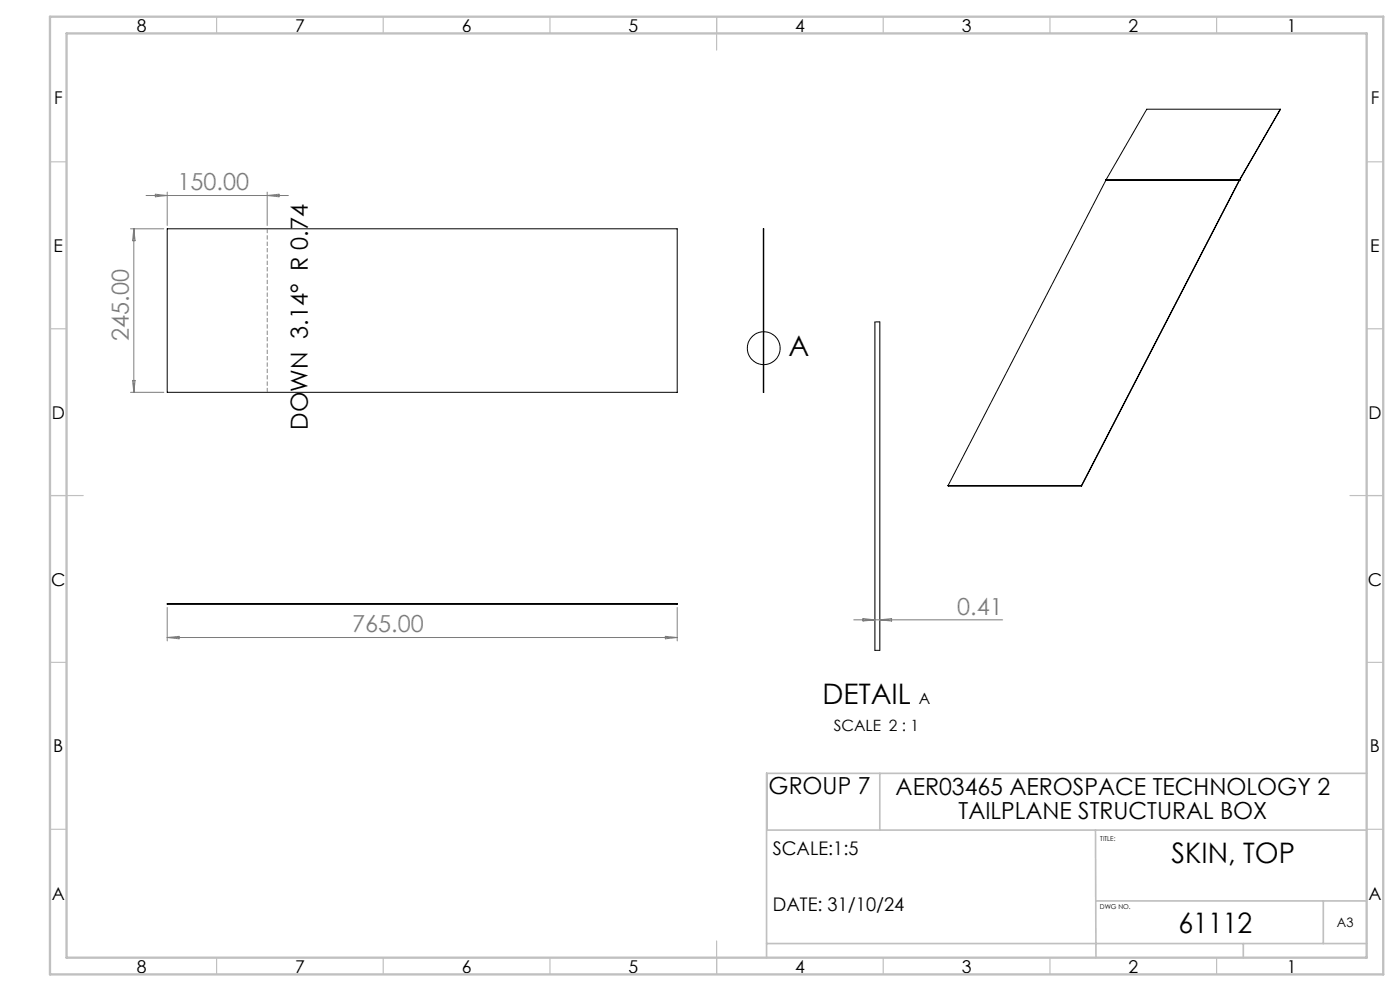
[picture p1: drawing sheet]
<svg xmlns="http://www.w3.org/2000/svg" width="420mm" height="297mm" viewBox="0 0 420 297" stroke-linecap="round" stroke-linejoin="round" font-family="sans-serif">
<g fill="none" stroke="#000" stroke-width=".3">
<path d="M384.1 32.7h-40.1l-12.2 21.2M384.1 32.7l-12.3 21.2M384.1 32.7l-12.2 21.3M331.8 53.9v.1M331.8 54l-47.4 91.6M331.8 54h40M331.8 53.9h40M371.8 54l-47.4 91.6M371.8 54h.1M371.8 53.9v.1M371.8 53.9l.1 .1M371.9 54h.1"/>
<path d="M371.9 54l-47.4 91.7M50.2 68.6h153v49h-153zM229 68.6l.1 49zM262.5 96.5h1.4v98.4h-1.4zM284.4 145.6h40M284.4 145.6l40.1 .1M324.4 145.6l.1 .1M50.2 180.9l153 .2z"/>
<circle cx="229.1" cy="104.3" r="4.9"/>
</g>
<path d="M80.2 117.6v-49" fill="none" stroke="#808080" stroke-width=".3" stroke-dasharray="1.3 .6" stroke-dashoffset="-.1" stroke-linecap="butt"/>
<g fill="none" stroke="#808080" stroke-width=".3">
<path d="M43.8 58.6h42.7M46.6 58.2l3.6 .4-3.6 .4zM50.2 57.6v10M80.2 57.6v10M80.2 58.6l3.5-.4v.8zM39.2 68.6h9.9M40.1 68.6v49M40.1 68.6l.4 3.5h-.7zM39.2 117.6h9.9M39.8 114h.7l-.4 3.6zM50.2 182.1v10M50.2 191.1h153"/>
<path d="M50.2 191.1l3.5-.4v.7zM199.6 190.7l3.6 .4-3.6 .3zM203.2 182.1v10M256.1 185.8h44.7M258.9 185.4l3.6 .4-3.6 .3zM263.9 185.8l3.6-.4v.7z"/>
</g>
<g fill="none" stroke="#c0c0c0" stroke-width=".35">
<path d="M65 5v5M115 5v5M165 5v5M215 5v10M265 5v5M315 5v5M365 5v5M15 48.5h5M410 48.5h5M15 98.5h5M410 98.5h5M15 148.5h10"/>
<path d="M405 148.5h10M15 198.5h5M410 198.5h5M15 248.5h5M410 248.5h5M65 287v5M115 287v5M165 287v5M215 282v10M265 287v5M315 287v5M365 287v5"/>
</g>
<path d="M230 231.8v17M263.9 231.8v17M410 231.8h-180v55.2M230 248.8h180M328.6 248.8l.2 38.2M328.7 270h81.3M397 270v12.8M230 282.8h180M373 282.8v4.2" fill="none" stroke="#c0c0c0" stroke-width=".5"/>
<path d="M15 5h400v287h-400zM20 10h390v277h-390z" fill="none" stroke="#c0c0c0" stroke-width=".7"/>
<g font-size="8.5">
<text x="236.6" y="106.7">A</text>
<text x="246.8" y="211">DETAIL</text>
<text x="351.5" y="258.8">SKIN, TOP</text>
<text x="353.6" y="279.7">61112</text>
</g>
<g font-size="7.1" fill="#808080">
<text x="53.2" y="57">150.00</text>
<text x="38.6" y="102.2" transform="rotate(-90 38.6 102.2)">245.00</text>
<text x="287.1" y="184.2">0.41</text>
<text x="105.6" y="189.5">765.00</text>
</g>
<g font-size="7.1">
<text x="92.4" y="128.8" transform="rotate(-90 92.4 128.8)">DOWN 3.14° R 0.74</text>
<text x="230.6" y="238">GROUP 7</text>
<text x="268.7" y="238.3">AER03465 AEROSPACE TECHNOLOGY 2</text>
<text x="287.6" y="245.3">TAILPLANE STRUCTURAL BOX</text>
</g>
<g font-size="5.6">
<text x="231.8" y="256.2">SCALE:1:5</text>
<text x="231.8" y="273">DATE: 31/10/24</text>
</g>
<g font-size="5.3">
<text x="41" y="9.5">8</text>
<text x="88.5" y="9.5">7</text>
<text x="138.5" y="9.5">6</text>
<text x="188.5" y="9.5">5</text>
<text x="238.5" y="9.5">4</text>
<text x="288.5" y="9.5">3</text>
<text x="338.5" y="9.5">2</text>
<text x="386" y="9.5">1</text>
<text x="16.2" y="31.2">F</text>
<text x="411.2" y="31.2">F</text>
<text x="16.1" y="75.5">E</text>
<text x="411.1" y="75.5">E</text>
<text x="15.5" y="125.5">D</text>
<text x="410.5" y="125.5">D</text>
<text x="15.4" y="175.5">C</text>
<text x="410.4" y="175.5">C</text>
<text x="16" y="225.5">B</text>
<text x="411" y="225.5">B</text>
<text x="15.5" y="269.7">A</text>
<text x="410.5" y="269.7">A</text>
<text x="41" y="291.5">8</text>
<text x="88.5" y="291.5">7</text>
<text x="138.5" y="291.5">6</text>
<text x="188.5" y="291.5">5</text>
<text x="238.5" y="291.5">4</text>
<text x="288.5" y="291.5">3</text>
<text x="338.5" y="291.5">2</text>
<text x="386" y="291.5">1</text>
</g>
<g font-size="4.7">
<text x="275.6" y="211">A</text>
<text x="250.1" y="219.2">SCALE 2 : 1</text>
</g>
<text font-size="3.9" x="401.1" y="277.7">A3</text>
<g font-size="2">
<text x="330.1" y="251.9">TITLE:</text>
<text x="330" y="272.5">DWG NO.</text>
</g>
</svg>
